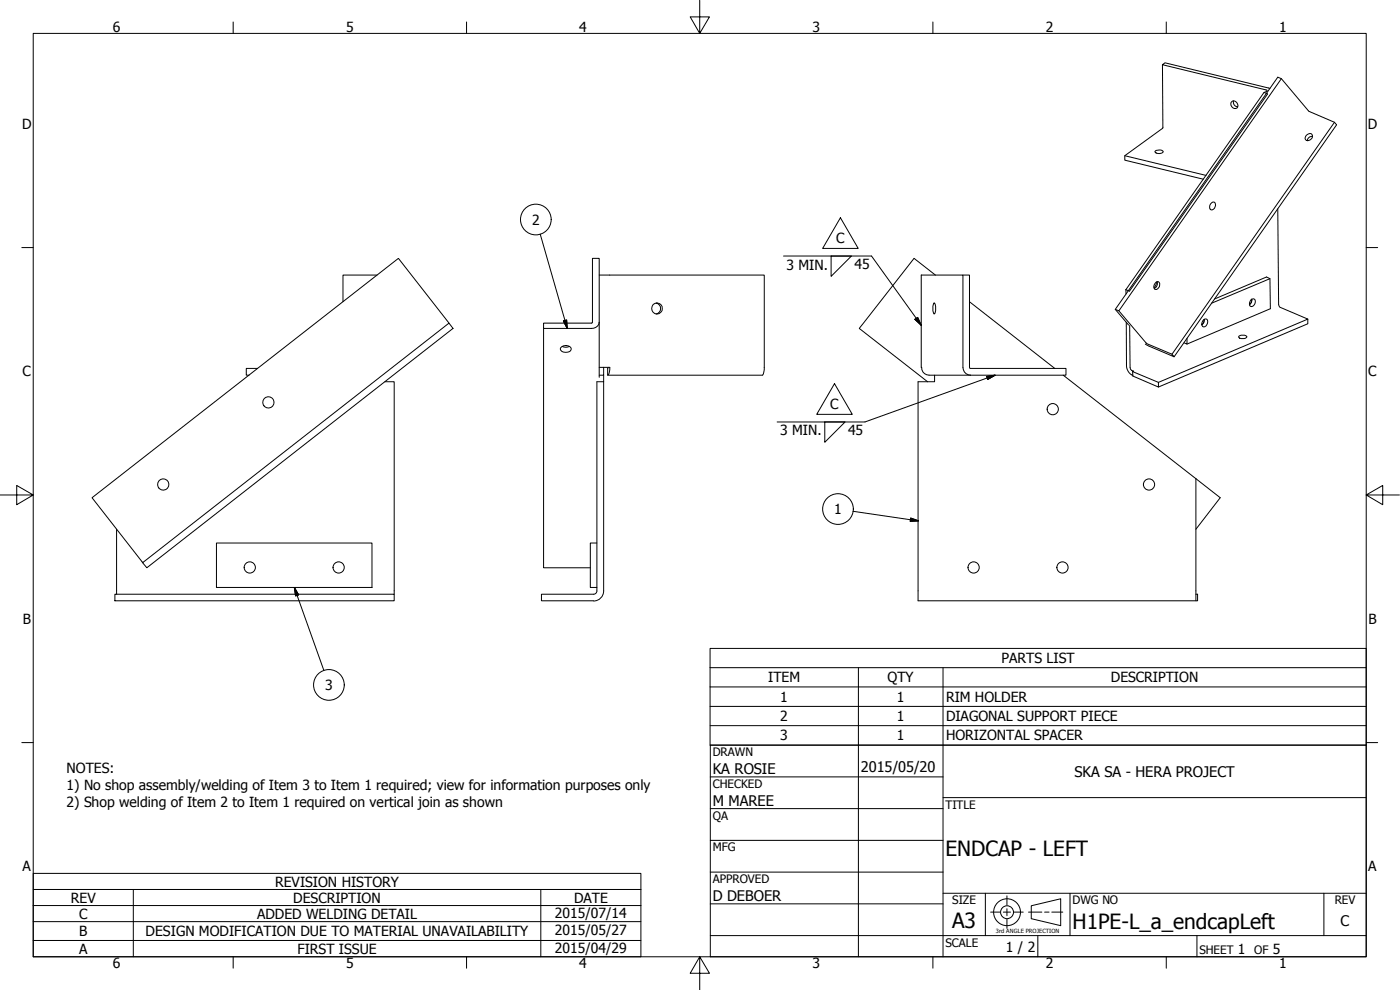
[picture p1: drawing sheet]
<svg xmlns="http://www.w3.org/2000/svg" width="420mm" height="297mm" viewBox="0 0 420 297" stroke-linecap="round" stroke-linejoin="round" font-family="sans-serif">
<!-- layer: Visible (ANSI) -->
<g fill="none" stroke="#000" stroke-width=".3">
<path d="M348.9 19.4l.1 19-11.4 8.3v1.4l23.5 5.7M369.7 30.5a1.19 1.19 0 0 1 1.6 .5 1.19 1.19 0 0 1-.5 1.6 1.31 1.31 0 0 1-1.2-.7 1.31 1.31 0 0 1 .1-1.4zM370.1 30.3v.4a1.37 1.37 0 0 0 1.4 1.4M379.3 27.7l1.1 .5-41.4 59.2-1.1-.5M381.1 26.5l-31.5-7.7-.7 .6 31.4 7.8-1 .5-41.4 59.2M384.6 23.6l-48.8 69.7-1.1-.5M400.5 36.7l-48.8 69.6-7.5-3.2-8.4-9.8M337.6 46.7l24.3 5.9M346.7 45.3l1.2-.3a1.14 1.14 0 0 1 1.2 .5 1.7 1.7 0 0 1-2.5 0zM391.9 40.8a1.01 1.01 0 0 1 1.2-.8 1.01 1.01 0 0 1 .8 1.1 1.37 1.37 0 0 1-2.1 .8l-.1-.3zM393.9 40.9a1.42 1.42 0 0 0-1.5 1.3M177.8 77.5h2v19.2a2.08 2.08 0 0 1-2.3 1.8h-14.4v-1.5l14.6-.1z"/>
<path d="M363.3 61.1a.8 .8 0 0 1 1.3-.3 1.27 1.27 0 0 1 0 1.5 1.27 1.27 0 0 1-1.4 .5 1.49 1.49 0 0 1 .1-1.7zM383.5 62.7l.3 28.9 .5 .7 8.2 3.4-44.8 19-7.8-3.2M113.2 82.5h-10.3v8M134.7 97l-15.1-19.5-92 71.8 15.2 19.5M163.1 98.5v71.9h14.1M179.8 82.5h49.6v28.4l-.3 1.2-.3 .5h-46.4l.1-2.4M179.8 96.7v15.7M196.9 90.9a1.69 1.69 0 0 1 1.3 1.7 1.69 1.69 0 0 1-1.3 1.6M276.5 82.5h12.5v27.7a2.32 2.32 0 0 0 2.3 2.4h-12.5a2.45 2.45 0 0 1-2.3-2.4zM280.4 90.9a3.3 3.3 0 0 1 0 3.3 3.8 3.8 0 0 1 0-3.3zM280.7 82.5l-6.4-5-16.4 21 20.5 16M289 82.5h2v28h28.9v2.1h-28.6"/>
<path d="M291 90.5l25.5 20M337.9 86.9v1.3M338 96.7l.1 13.6 .8 1.6 1.1 .7M338.7 97.5l-4-4.7 48.8-69.6 1.1 .4 8.2 9.8 7.7 3.3 .6 .8-48.7 69.5M339 97.6l.2 12.6 .1 .6 .9 .6-.3 .1 .1 1.3 7.7 3.3v-1.4M346.6 85l1-.5a1.35 1.35 0 0 1 .4 1.5 1.35 1.35 0 0 1-1.2 .9 1.13 1.13 0 0 1-.2-1.9zM347 84.6a1.86 1.86 0 0 1-.7 1.7M347.3 84.5v.3a1.63 1.63 0 0 1-.9 1.7M361.2 96l.7-.3a1.31 1.31 0 0 1 .6 1.3 1.31 1.31 0 0 1-.9 1l-.3 .1a1.26 1.26 0 0 1-.1-2.1zM361.4 95.8a1.71 1.71 0 0 1-.7 1.7M364.5 89.7l15.6-6.6 1 .5 .2 9-25.1 10.6M375.5 89.9l.7-.3a1.23 1.23 0 0 1 .4 1.5 1.23 1.23 0 0 1-1.4 .8 1.46 1.46 0 0 1 .3-2z"/>
<path d="M375.7 89.8a1.71 1.71 0 0 1-.7 1.6M381.1 83.6l-17.5 7.4M392.5 95.7v1.4l-44.8 19M77.3 110.5h-3.4v2.1h.8M115.5 114.5h2.8v63.8M168.3 104.3a1.97 1.97 0 0 1 3.1 .4 1.89 1.89 0 0 1-3.1 .4zM168.7 103.9a2.42 2.42 0 0 0 2.2 0M179.8 110.2h3.2v.7a1.84 1.84 0 0 1-.6 1.7M181.2 110.2v2.4h-1.4v.6M181.2 112.6v1.9h-2.1v62.8a.99 .99 0 0 1-1 1h-15.6v2h15.6a2.9 2.9 0 0 0 3.1-3v-62.8M280.5 112.6v1.9h-5v65.8h83.9v-2h-.5M319.1 112.6l47.1 36.7-7.3 9.5"/>
<path d="M343.7 103.2l8.7 3.8-.7-.7M356.2 101.5v1.7l-.9-.3M371.8 100.9l1.1-.3a1.14 1.14 0 0 1 1.3 .5 1.76 1.76 0 0 1-2.5 0zM35 158.8v19.5M358.9 143.6v36.7M34.5 178.3h83.8v2h-83.8zM42.8 168.8l91.9-71.8 1.3 1.5-91.9 71.9zM65 162.9h46.6v13.4h-46.6zM179.1 162.9h-1.9v13.4h1.9"/>
<circle cx="197.2" cy="92.6" r="1.64"/>
<circle cx="80.5" cy="120.7" r="1.68"/>
<circle cx="315.9" cy="122.8" r="1.68"/>
<circle cx="49" cy="145.4" r="1.68"/>
<circle cx="344.8" cy="145.4" r="1.68"/>
<circle cx="75" cy="170.3" r="1.68"/>
<circle cx="101.6" cy="170.3" r="1.68"/>
<circle cx="292.2" cy="170.3" r="1.68"/>
<circle cx="318.9" cy="170.3" r="1.68"/>
</g>
<!-- layer: Symbol (ANSI) -->
<g fill="none" stroke="#000" stroke-width=".3">
<path d="M162.1 70.2l8.1 28.3M235.1 76.8h26.5l14.9 20.8M249.4 76.8h6.1l-6.1 6.1zM252.2 65.3l5.4 9.2h-10.7zM169.1 96.3l1-.3 .1 2.5zM274.6 95.8l.8-.6 1.1 2.4zM250.4 115.1l5.4 9.2h-10.7zM296.1 113l2.5-.4-2.2 1.2zM298.6 112.6l-39 14h-26.4M247.5 126.6h6.1l-6.1 6.1zM256 153.4l19.7 2.9M273.3 155.4l2.4 .9-2.5 .1z"/>
<path d="M88.3 176.3l1.3 2.2-.9 .3zM88.3 176.3l8.9 24.9M213.1 200.3v-5.8h196.9v5.8M213.1 200.3h196.9v5.8M213.1 200.3v23.3h196.9v-17.5M213.1 206.1h196.9M213.1 211.9h196.9M213.1 217.7h196.9M257.6 200.3v23.3M283 200.3v23.3M10 266.9v-4.8h182.3v4.8M10 271.7h182.3"/>
<path d="M10 276.5h182.3M40 266.9v20.2M162.3 266.9v20.2M192.3 266.9h-182.3v4.8M192.3 266.9v20.2h-182.3v-15.4M10 282.2h182.3"/>
<circle cx="160.8" cy="65.9" r="4.6"/>
<circle cx="251.5" cy="152.7" r="4.6"/>
<circle cx="98.7" cy="205.5" r="4.6"/>
</g>
<!-- layer: Border (ANSI) -->
<g fill="none" stroke="#000" stroke-width=".3">
<path d="M10 10h400v277.1h-400zM70 6.6v3.4M140 6.6v3.4M210 0v10l-2.9-4.9h5.8l-2.9 4.9M280 6.6v3.4M350 6.6v3.4M6.5 74.3h3.5M410 74.3h3.4M0 148.5h10l-5-2.8v5.7l5-2.9M410 148.5l5 2.9v-5.7l-5 2.8h10M6.5 222.8h3.5M410 222.8h3.4"/>
<path d="M70 287.1v3.4M140 287.1v3.4M210 287.1l2.9 4.9h-5.8l2.9-4.9v9.9M280 287.1v3.4M350 287.1v3.4"/>
</g>
<!-- layer: Title (ANSI) -->
<g fill="none" stroke="#000" stroke-width=".3">
<path d="M213.2 223.6h196.8v63.5h-196.8zM213.2 233.1h69.8M257.6 223.6v63.5M283 239.3h127M283 223.6v63.5M213.2 242.6h69.8M213.2 252.1h69.8M213.2 261.7h69.8M213.2 271.2h69.8M283 268h127M295.7 268v12.7M321.1 268v12.7"/>
<path d="M397.3 268v12.7M213.2 280.7h196.8M311.5 280.7v6.4M359.2 280.7v6.4"/>
</g>
<!-- layer: Sketch Geometry (ANSI) -->
<g fill="none" stroke="#000" stroke-width=".3">
<path d="M297.3 273.7h2.8M301.1 273.7h2.2M302.2 268.8v2.8M302.2 272.7v2.1M302.2 275.8v2.8M304.4 273.7h2.7M308.7 273.7h4M309.5 271.8l8.8-2.1v8l-8.8-2.1zM313.5 273.7h1.3M315.7 273.7h3.3"/>
<circle cx="302.2" cy="273.7" r="4"/>
<circle cx="302.2" cy="273.7" r="1.94"/>
</g>
<!-- layer: Symbol (ANSI) -->
<path d="M169.1 96.3l1.1 2.2zM169.1 96.3l1-.3 .1 2.5zM274.6 95.8l1.9 1.8zM274.6 95.8l.8-.6 1.1 2.4zM296.4 113.8l2.2-1.2zM296.1 113l2.5-.4-2.2 1.2zM273.2 156.4l2.5-.1zM273.3 155.4l2.4 .9-2.5 .1zM88.3 176.3l1.3 2.2zM88.3 176.3l1.3 2.2-.9 .3z" fill="#000" stroke="#000" stroke-width=".3"/>
<g font-size="6.3">
<text x="283.8" y="257">ENDCAP - LEFT</text>
<text x="285.8" y="278.6">A3</text>
<text x="321.9" y="278.7">H1PE-L_a_endcapLeft</text>
</g>
<g font-size="4.4">
<text x="213.9" y="232.2">KA ROSIE</text>
<text x="258.4" y="231.6">2015/05/20</text>
<text x="322.5" y="233">SKA SA - HERA PROJECT</text>
<text x="213.9" y="241.9">M MAREE</text>
<text x="213.9" y="270.3">D DEBOER</text>
<text x="402.3" y="277.9">C</text>
</g>
<g font-size="4.2">
<text x="33.8" y="9.6">6</text>
<text x="103.9" y="9.6">5</text>
<text x="173.9" y="9.6">4</text>
<text x="243.8" y="9.6">3</text>
<text x="313.9" y="9.6">2</text>
<text x="383.9" y="9.6">1</text>
<text x="6.7" y="38.7">D</text>
<text x="410.5" y="38.7">D</text>
<text x="159.7" y="67.4">2</text>
<text x="251" y="73">C</text>
<text x="236" y="80.9">3 MIN.</text>
<text x="256.4" y="80.8">45</text>
<text x="6.8" y="113">C</text>
<text x="410.7" y="113">C</text>
<text x="249.2" y="122.8">C</text>
<text x="234.1" y="130.6">3 MIN.</text>
<text x="254.5" y="130.5">45</text>
<text x="250.3" y="154.2">1</text>
<text x="6.9" y="187.2">B</text>
<text x="410.7" y="187.2">B</text>
<text x="300.5" y="199">PARTS LIST</text>
<text x="97.6" y="207.1">3</text>
<text x="230.6" y="204.8">ITEM</text>
<text x="266.4" y="204.8">QTY</text>
<text x="333.4" y="204.8">DESCRIPTION</text>
<text x="234.2" y="210.6">1</text>
<text x="269.2" y="210.6">1</text>
<text x="283.9" y="210.6">RIM HOLDER</text>
<text x="234.2" y="216.4">2</text>
<text x="269.2" y="216.3">1</text>
<text x="283.9" y="216.4">DIAGONAL SUPPORT PIECE</text>
<text x="234.2" y="222.2">3</text>
<text x="269.2" y="222.2">1</text>
<text x="283.9" y="222.2">HORIZONTAL SPACER</text>
<text x="20" y="232">NOTES:</text>
<text x="20" y="237">1) No shop assembly/welding of Item 3 to Item 1 required; view for information purposes only</text>
<text x="20" y="242">2) Shop welding of Item 2 to Item 1 required on vertical join as shown</text>
<text x="6.8" y="261.4">A</text>
<text x="410.7" y="261.4">A</text>
<text x="82.5" y="266">REVISION HISTORY</text>
<text x="21.3" y="270.8">REV</text>
<text x="23.7" y="275.6">C</text>
<text x="77.2" y="275.6">ADDED WELDING DETAIL</text>
<text x="88" y="270.8">DESCRIPTION</text>
<text x="166.6" y="275.4">2015/07/14</text>
<text x="172.3" y="270.8">DATE</text>
<text x="23.7" y="280.9">B</text>
<text x="43.7" y="280.9">DESIGN MODIFICATION DUE TO MATERIAL UNAVAILABILITY</text>
<text x="166.6" y="280.6">2015/05/27</text>
<text x="23.7" y="286.2">A</text>
<text x="89.3" y="286.1">FIRST ISSUE</text>
<text x="166.6" y="285.9">2015/04/29</text>
<text x="301.9" y="285.6">1 / 2</text>
<text x="371.5" y="286.2">1</text>
<text x="382" y="286.2">5</text>
<text x="33.8" y="290.5">6</text>
<text x="103.9" y="290.5">5</text>
<text x="173.9" y="290.5">4</text>
<text x="243.8" y="290.5">3</text>
<text x="313.9" y="290.5">2</text>
<text x="383.9" y="290.5">1</text>
</g>
<g font-size="3.5">
<text x="213.9" y="226.9">DRAWN</text>
<text x="213.9" y="236.4">CHECKED</text>
<text x="213.9" y="245.9">QA</text>
<text x="283.8" y="242.6">TITLE</text>
<text x="213.9" y="255.4">MFG</text>
<text x="213.9" y="265">APPROVED</text>
<text x="285.8" y="271.3">SIZE</text>
<text x="321.9" y="271.3">DWG NO</text>
<text x="400.6" y="271.3">REV</text>
<text x="283.8" y="284">SCALE</text>
<text x="360" y="286.2">SHEET</text>
<text x="376.4" y="286.2">OF</text>
</g>
<text font-size="1.7" x="298.9" y="280.1">3rd ANGLE PROJECTION</text>
</svg>
